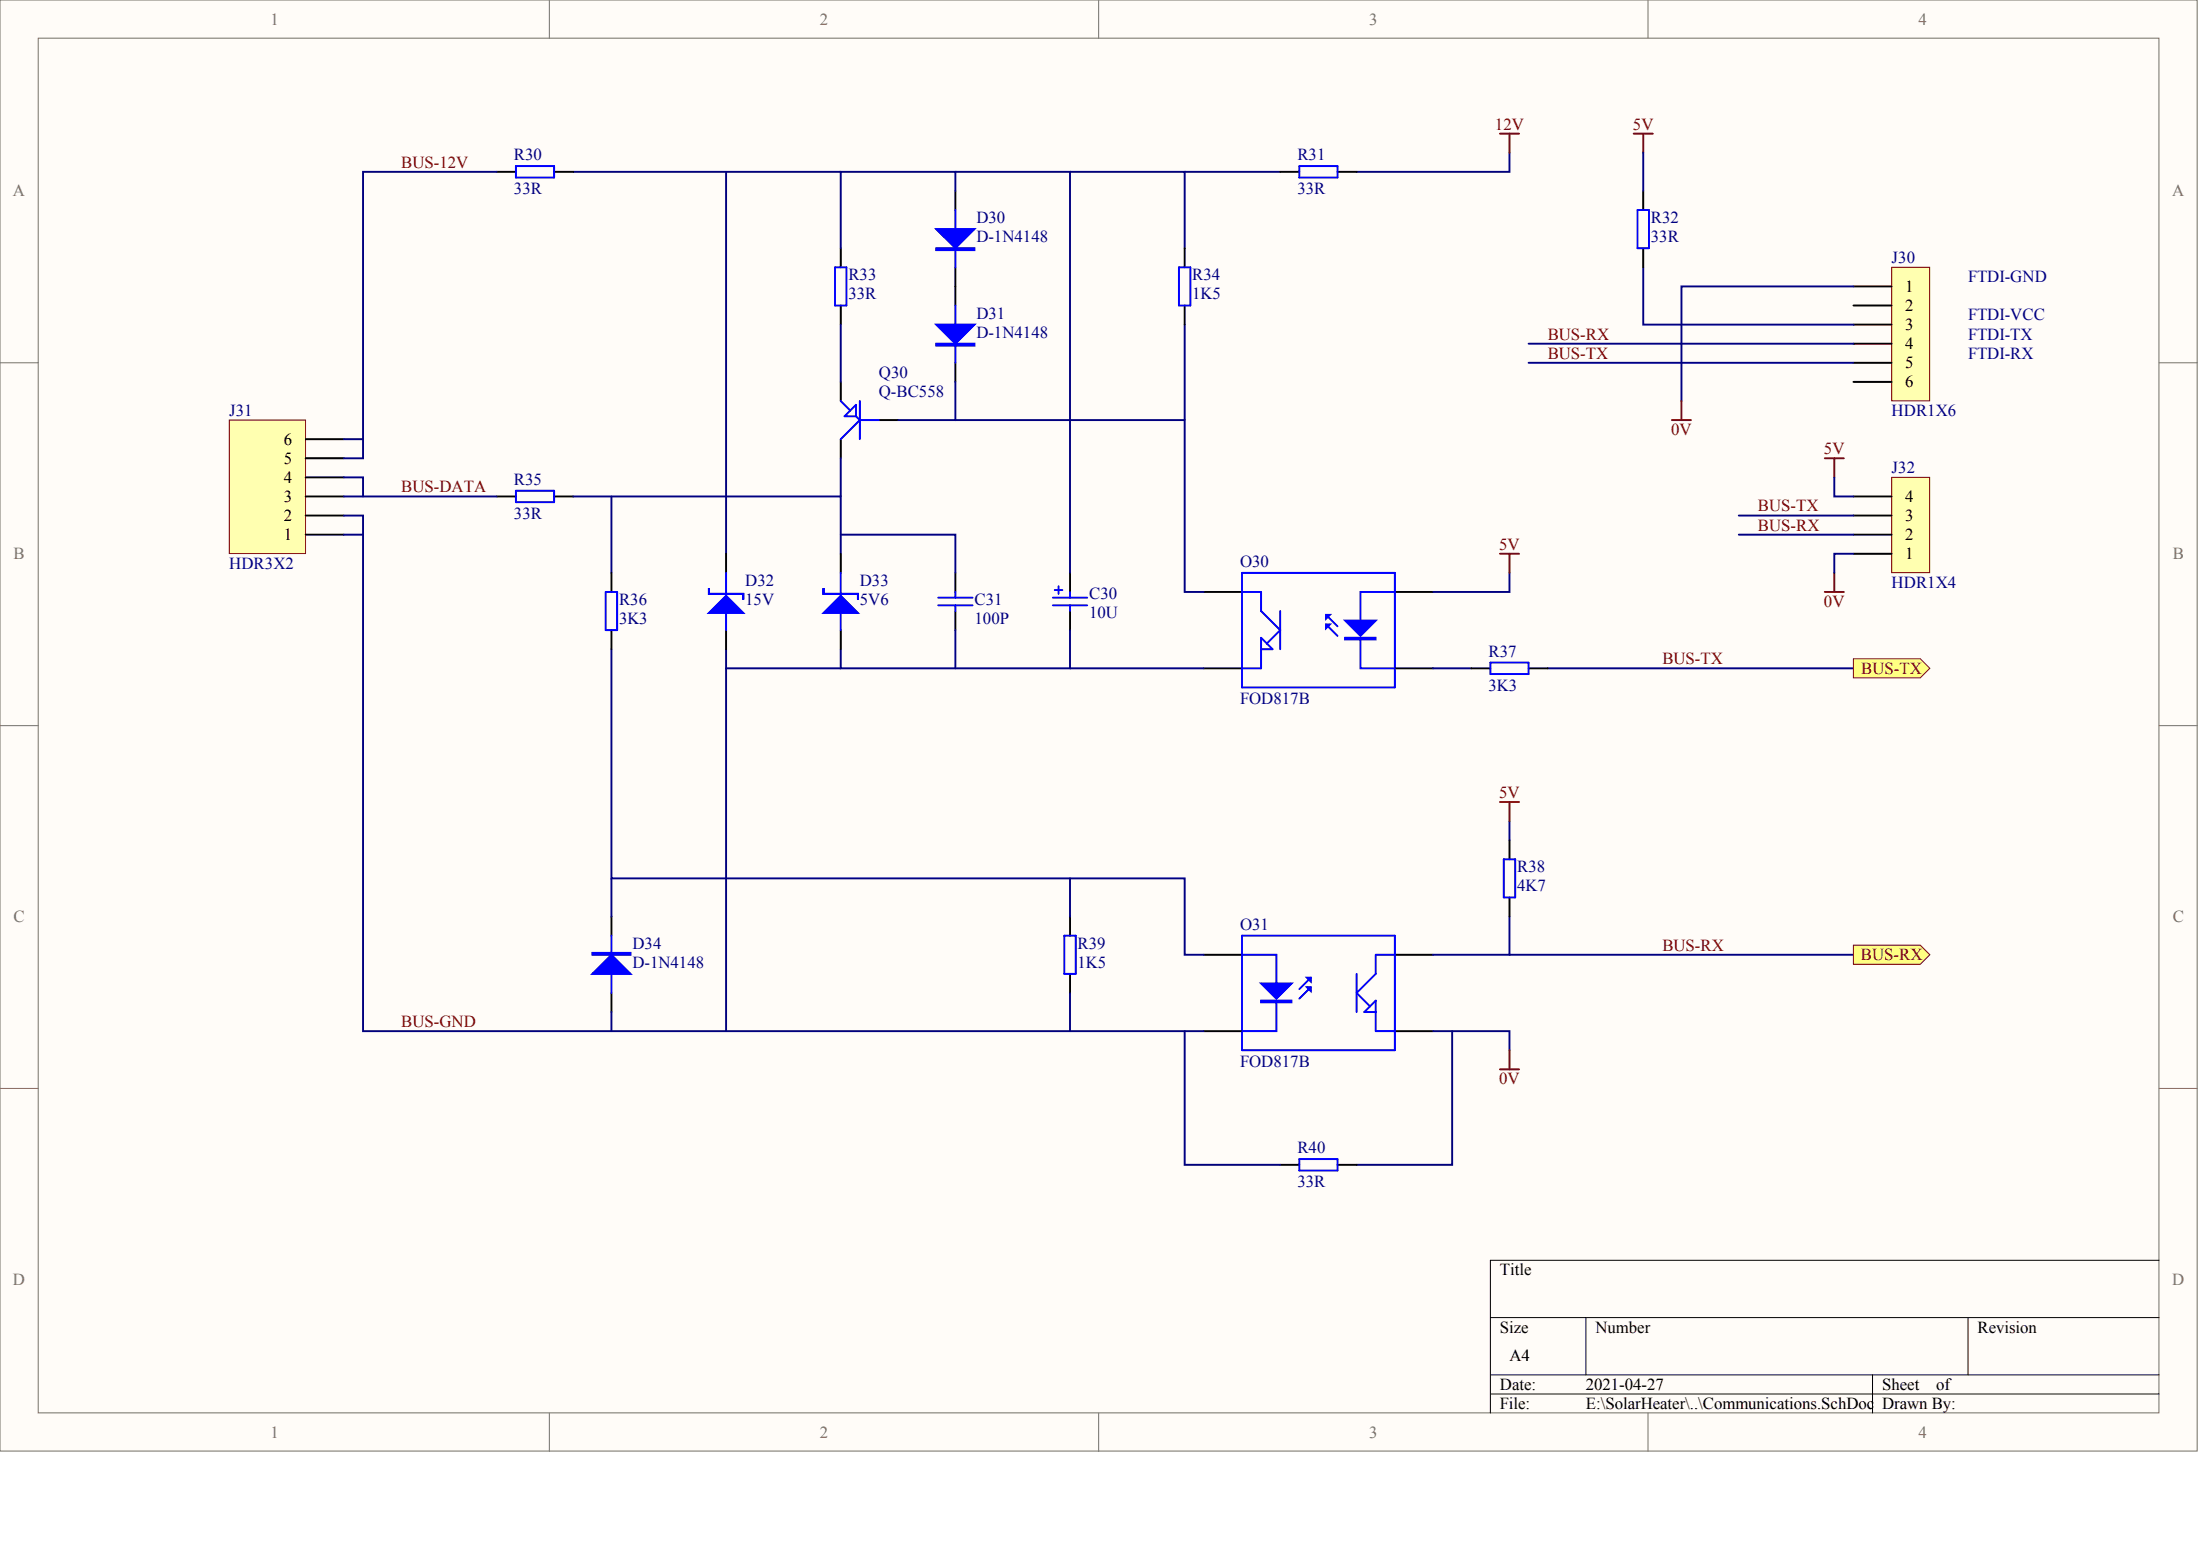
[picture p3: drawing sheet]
<svg xmlns="http://www.w3.org/2000/svg" width="840mm" height="594mm" viewBox="0 0 840 594" stroke-linecap="round" stroke-linejoin="round" font-family="sans-serif">
<g fill="#fffcf8" stroke="#716f64" stroke-width=".38">
<path d="M0 0h838.5v553.7h-838.5z"/>
<path d="M14.6 14.6h809.3v524.5h-809.3z"/>
</g>
<path d="M209.7 0v14.6M419.3 0v14.6M629 0v14.6M0 138.4h14.6M824 138.4h14.6M0 276.9h14.6M824 276.9h14.6M0 415.3h14.6M824 415.3h14.6M209.7 539.2v14.5M419.3 539.2v14.5M629 539.2v14.5" fill="none" stroke="#716f64" stroke-width=".38"/>
<path d="M824 480.9h-255.2v58.3M568.8 502.7h255.2M605.3 502.7v21.9M751.1 502.7v21.9M568.8 524.6h255.2M568.8 531.9h255.2M714.6 524.6v14.6" fill="none" stroke="#000" stroke-width=".38"/>
<g fill="none" stroke="#000" stroke-width=".73">
<path d="M364.6 72.9v7.2M320.9 94.7v7.3M320.9 116.6v7.3M364.6 102v14.6M364.6 138.4v7.3M320.9 145.7v7.3M320.9 167.6v7.3M335.4 160.3h7.3M189.6 189.4h7.3M211.5 189.4h7.3M408.4 218.6v7.3M408.4 233.1v7.3"/>
<path d="M459.4 225.9h14.6M532.3 225.9h14.6M459.4 255h14.6M532.3 255h14.6M576.1 320.6v7.3M233.3 349.7v7.3M576.1 342.4v7.3M233.3 378.9v7.3M459.4 364.3h14.6M532.3 364.3h14.6M459.4 393.4h14.6M532.3 393.4h14.6"/>
</g>
<g fill="none" stroke="#00f" stroke-width=".73">
<path d="M364.6 80.1v21.9M318.7 102h4.3v14.6h-4.3zM364.6 116.6v21.8M320.9 153l3.6 3.6M322.3 158.8l4.4-4.3v4.3zM326.7 158.8l1.4 1.5M328.1 153v14.6M328.1 160.3l-7.2 7.3M328.1 160.3h7.3M196.9 187.2h14.6v4.4h-14.6zM474 218.6h58.3v43.7h-58.3zM401.8 231h13.1"/>
<path d="M401.8 228h13.1M402.5 225.1h2.9M404 223.7v2.9M408.4 225.9v2.1M408.4 231v2.1M474 225.9h7.3v7.2l7.3 7.3-5.1 5.1M488.6 233.1v14.6M506.1 238.2l4.4 4.4M506.1 234.6l4.4 4.4M532.3 225.9h-13.1v10.9M481.3 247.7h4.4l-4.4-4.4v11.7h-7.3M519.2 244.1v10.9h13.1"/>
<path d="M573.9 327.9h4.4v14.5h-4.4zM233.3 357v21.9M474 357h58.3v43.7h-58.3zM474 364.3h13.1v10.9M500.2 376.7l-4.3 4.4M500.2 373l-4.3 4.4M517.7 371.6v14.6M532.3 364.3h-7.3v7.3l-7.3 7.3 5.1 5.1M487.1 382.5v10.9h-13.1M525 386.2h-4.3l4.3-4.4v11.6h7.3"/>
</g>
<g fill="#00f" stroke="#00f" stroke-width=".73">
<path d="M481.3 375.2h11.7l-5.9 5.9z"/>
<path d="M498.8 373h1.4v1.5z"/>
<path d="M498.8 376.7h1.4v1.4z"/>
<path d="M226.1 371.6l7.2-7.3 7.3 7.3z"/>
<path d="M513.4 236.8h11.6l-5.8 5.8z"/>
<path d="M506.1 234.6h1.4l-1.4 1.5z"/>
<path d="M506.1 238.2h1.4l-1.4 1.5z"/>
<path d="M357.3 87.4h14.6l-7.3 7.3z"/>
<path d="M357.3 123.9h14.6l-7.3 7.2z"/>
<path d="M226.1 363.6h14.5v.7h-14.5z" fill-rule="evenodd"/>
<path d="M357.3 94.7h14.6v.7h-14.6z" fill-rule="evenodd"/>
<path d="M357.3 131.1h14.6v.8h-14.6z" fill-rule="evenodd"/>
</g>
<g fill="#00f" stroke="#00f" stroke-width=".73">
<path d="M481.3 381.8h11.6v.6h-11.6z"/>
<path d="M513.4 243.3h11.6v.7h-11.6z"/>
</g>
<g fill="none" stroke="#000080" stroke-width=".73">
<path d="M218.8 65.6h102.1M277.1 65.6v145.7M364.6 72.9v-7.3h-43.7v29.1M364.6 65.6h43.8v153M408.4 65.6h43.7v29.1M320.9 123.9v21.8M452.1 123.9v36.4M364.6 145.7v14.6h-21.9M364.6 160.3h87.5v65.6h7.3M218.8 189.4h102.1v21.9M233.3 189.4v29.2M576.1 218.6v7.3h-29.2"/>
<path d="M233.3 247.7v87.5h218.8v29.1h7.3M277.1 247.7v7.3h43.8M277.1 255v138.4M408.4 240.4v14.6h-87.5v-7.3M408.4 255h51M546.9 255h14.6M590.7 255h116.6M576.1 313.3v7.3M576.1 349.7v14.6h-29.2M576.1 364.3h131.2M233.3 386.2v7.2M546.9 393.4h29.2v7.3"/>
</g>
<path d="M572.4 211.3h7.3M576.1 211.3v7.3M572.4 306h7.3M576.1 306v7.3M572.4 408h7.3M576.1 400.7v7.3" fill="none" stroke="#800000" stroke-width=".73"/>
<g fill="#ffff80" stroke="#800000" stroke-width=".38">
<path d="M707.3 251.4h25.6l3.6 3.6-3.6 3.6h-25.6z" fill-rule="evenodd"/>
<path d="M707.3 360.7h25.6l3.6 3.6-3.6 3.6h-25.6z" fill-rule="evenodd"/>
</g>
<path d="M452.1 94.7v7.3M452.1 116.6v7.3M233.3 218.6v7.3M320.9 211.3v7.3M364.6 218.6v7.3M364.6 233.1v7.3M233.3 240.4v7.3M320.9 240.4v7.3M561.5 255h7.3M583.4 255h7.3" fill="none" stroke="#000" stroke-width=".73"/>
<path d="M449.9 102h4.4v14.6h-4.4zM320.9 218.6v21.8M231.2 225.9h4.3v14.5h-4.3zM358 231h13.2M358 228h13.2M364.6 225.9v2.1M364.6 231v2.1M568.8 252.8h14.6v4.4h-14.6z" fill="none" stroke="#00f" stroke-width=".73"/>
<path d="M320.9 174.9v14.5M320.9 204h43.7v14.6M364.6 240.4v14.6" fill="none" stroke="#000080" stroke-width=".73"/>
<g fill="#00f" stroke="#00f" stroke-width=".73">
<path d="M314.3 233.9l6.6-6.6 6.5 6.6z"/>
<path d="M314.3 224.4v2.2h13.1v2.2v-2.2h-13.1z" fill-rule="evenodd"/>
</g>
<path d="M721.9 102h14.5v50.9h-14.5z" fill="#ffffb0" stroke="#800000" stroke-width=".38"/>
<g fill="none" stroke="#000" stroke-width=".73">
<path d="M189.6 65.6h7.3M211.5 65.6h7.3M488.6 65.6h7.3M510.5 65.6h7.2M627.1 72.9v7.2M627.1 94.7v7.3M707.3 109.3h14.6M707.3 116.6h14.6M707.3 123.9h14.6M707.3 131.1h14.6M707.3 138.4h14.6M707.3 145.7h14.6"/>
<path d="M408.4 349.7v7.3M408.4 371.6v7.3M488.6 444.4h7.3M510.5 444.4h7.2"/>
</g>
<path d="M576.1 58.3v7.3h-58.4M627.1 58.3v14.6M452.1 65.6h36.5M627.1 102v21.9h80.2M707.3 109.3h-65.6v43.7M583.4 131.1h123.9M583.4 138.4h123.9M233.3 335.2v14.5M408.4 335.2v14.5M408.4 378.9v14.5M452.1 393.4v51h36.5M554.2 393.4v51h-36.5" fill="none" stroke="#000080" stroke-width=".73"/>
<path d="M572.4 51h7.3M576.1 51v7.3M623.5 51h7.3M627.1 51v7.3M641.7 153v7.3M638.1 160.3h7.3" fill="none" stroke="#800000" stroke-width=".73"/>
<path d="M196.9 63.4h14.6v4.4h-14.6zM495.9 63.4h14.6v4.4h-14.6zM624.9 80.1h4.4v14.6h-4.4zM406.2 357h4.4v14.6h-4.4zM495.9 442.3h14.6v4.3h-14.6z" fill="none" stroke="#00f" stroke-width=".73"/>
<path d="M87.5 160.3h29.1v50.9h-29.1z" fill="#ffffb0" stroke="#800000" stroke-width=".38"/>
<path d="M116.7 174.9h14.6M116.7 167.6h14.6M116.7 196.7h14.6M116.7 189.4h14.6M116.7 182.1h14.6M116.7 204h14.6M277.1 211.3v7.3M277.1 240.4v7.3" fill="none" stroke="#000" stroke-width=".73"/>
<path d="M189.6 65.6h-51v102h-7.3M138.6 167.6v7.3h-7.3M131.3 196.7h7.3v196.7h320.8M131.3 182.1h7.3v7.3M131.3 189.4h58.3M131.3 204h7.3" fill="none" stroke="#000080" stroke-width=".73"/>
<path d="M277.1 218.6v21.8" fill="none" stroke="#00f" stroke-width=".73"/>
<g fill="#00f" stroke="#00f" stroke-width=".73">
<path d="M270.5 233.9l6.6-6.6 6.6 6.6z"/>
<path d="M270.5 224.4v2.2h13.2v2.2v-2.2h-13.2z" fill-rule="evenodd"/>
</g>
<path d="M721.9 182.1h14.5v36.4h-14.5z" fill="#ffffb0" stroke="#800000" stroke-width=".38"/>
<path d="M707.3 196.7h14.6M707.3 189.4h14.6M707.3 211.3h14.6M707.3 204h14.6" fill="none" stroke="#000" stroke-width=".73"/>
<path d="M696.4 174.9h7.3M700 174.9v7.2M700 218.6v7.3M696.4 225.9h7.3" fill="none" stroke="#800000" stroke-width=".73"/>
<path d="M663.6 196.7h43.7M700 182.1v7.3h7.3M663.6 204h43.7M707.3 211.3h-7.3v7.3" fill="none" stroke="#000080" stroke-width=".73"/>
<g font-size="6.4" fill="#716f64">
<text x="103.3" y="9.3">1</text>
<text x="312.9" y="9.3">2</text>
<text x="522.6" y="9.3">3</text>
<text x="732.2" y="9.3">4</text>
<text x="5" y="74.9">A</text>
<text x="829" y="74.9">A</text>
<text x="5.2" y="213.4">B</text>
<text x="829.2" y="213.4">B</text>
<text x="5.2" y="351.8">C</text>
<text x="829.2" y="351.8">C</text>
<text x="5" y="490.2">D</text>
<text x="829" y="490.2">D</text>
<text x="103.3" y="548.5">1</text>
<text x="312.9" y="548.5">2</text>
<text x="522.6" y="548.5">3</text>
<text x="732.2" y="548.5">4</text>
</g>
<g font-size="6.4" fill="#800000">
<text x="570.5" y="49.4">12V</text>
<text x="623.2" y="49.4">5V</text>
<text x="153.1" y="64">BUS-12V</text>
<text x="590.7" y="129.6">BUS-RX</text>
<text x="590.7" y="136.9">BUS-TX</text>
<text x="637.8" y="166">0V</text>
<text x="696.1" y="173.3">5V</text>
<text x="153.1" y="187.9">BUS-DATA</text>
<text x="670.9" y="195.1">BUS-TX</text>
<text x="670.9" y="202.4">BUS-RX</text>
<text x="572.1" y="209.7">5V</text>
<text x="696.1" y="231.6">0V</text>
<text x="634.4" y="253.4">BUS-TX</text>
<text x="710.3" y="257.1">BUS-TX</text>
<text x="572.1" y="304.4">5V</text>
<text x="634.4" y="362.7">BUS-RX</text>
<text x="710.2" y="366.4">BUS-RX</text>
<text x="153.1" y="391.9">BUS-GND</text>
<text x="572.1" y="413.7">0V</text>
</g>
<g font-size="6.4" fill="#000080">
<text x="196.2" y="61.1">R30</text>
<text x="495.1" y="61.1">R31</text>
<text x="196.2" y="74.2">33R</text>
<text x="495.1" y="74.2">33R</text>
<text x="372.6" y="85.1">D30</text>
<text x="630" y="85.1">R32</text>
<text x="372.6" y="92.4">D-1N4148</text>
<text x="630" y="92.4">33R</text>
<text x="721.9" y="100.4">J30</text>
<text x="323.8" y="107">R33</text>
<text x="455" y="107">R34</text>
<text x="751.1" y="107.7">FTDI-GND</text>
<text x="323.8" y="114.3">33R</text>
<text x="455" y="114.3">1K5</text>
<text x="372.6" y="121.6">D31</text>
<text x="751.1" y="122.3">FTDI-VCC</text>
<text x="372.6" y="128.8">D-1N4148</text>
<text x="751.1" y="129.6">FTDI-TX</text>
<text x="751.1" y="136.9">FTDI-RX</text>
<text x="335.4" y="144.1">Q30</text>
<text x="335.4" y="151.4">Q-BC558</text>
<text x="87.5" y="158.7">J31</text>
<text x="721.9" y="158.7">HDR1X6</text>
<text x="196.2" y="184.9">R35</text>
<text x="721.9" y="180.6">J32</text>
<text x="196.2" y="198.1">33R</text>
<text x="87.5" y="217">HDR3X2</text>
<text x="473.3" y="216.3">O30</text>
<text x="284.4" y="223.6">D32</text>
<text x="328.1" y="223.6">D33</text>
<text x="721.9" y="224.3">HDR1X4</text>
<text x="236.3" y="230.8">R36</text>
<text x="284.4" y="230.8">15V</text>
<text x="328.1" y="230.8">5V6</text>
<text x="371.9" y="230.8">C31</text>
<text x="415.7" y="228.7">C30</text>
<text x="236.3" y="238.1">3K3</text>
<text x="371.9" y="238.1">100P</text>
<text x="415.7" y="235.9">10U</text>
<text x="568.1" y="250.5">R37</text>
<text x="568.1" y="263.6">3K3</text>
<text x="473.3" y="268.7">FOD817B</text>
<text x="579" y="332.8">R38</text>
<text x="579" y="340.1">4K7</text>
<text x="473.3" y="354.7">O31</text>
<text x="241.4" y="362">D34</text>
<text x="411.3" y="362">R39</text>
<text x="241.4" y="369.3">D-1N4148</text>
<text x="411.3" y="369.3">1K5</text>
<text x="473.3" y="407.2">FOD817B</text>
<text x="495.1" y="440">R40</text>
<text x="495.1" y="453.1">33R</text>
</g>
<g font-size="6.4">
<text x="727" y="111.4">1</text>
<text x="727" y="118.6">2</text>
<text x="727" y="125.9">3</text>
<text x="727" y="133.2">4</text>
<text x="727" y="140.5">5</text>
<text x="727" y="147.8">6</text>
<text x="108.4" y="169.6">6</text>
<text x="108.4" y="176.9">5</text>
<text x="108.4" y="184.2">4</text>
<text x="108.4" y="191.5">3</text>
<text x="727" y="191.5">4</text>
<text x="108.4" y="198.8">2</text>
<text x="727" y="198.8">3</text>
<text x="108.4" y="206.1">1</text>
<text x="727" y="206.1">2</text>
<text x="727" y="213.4">1</text>
<text x="572.4" y="486.6">Title</text>
<text x="572.4" y="508.4">Size</text>
<text x="608.9" y="508.4">Number</text>
<text x="754.7" y="508.4">Revision</text>
<text x="576.1" y="519.4">A4</text>
<text x="572.4" y="530.3">Date:</text>
<text x="605.3" y="530.3">2021-04-27</text>
<text x="718.3" y="530.3">Sheet</text>
<text x="738.9" y="530.3">of</text>
<text x="572.4" y="537.6">File:</text>
<text x="605.3" y="537.6">E:\SolarHeater\..\Communications.SchDoc</text>
<text x="718.3" y="537.6">Drawn By:</text>
</g>
</svg>
